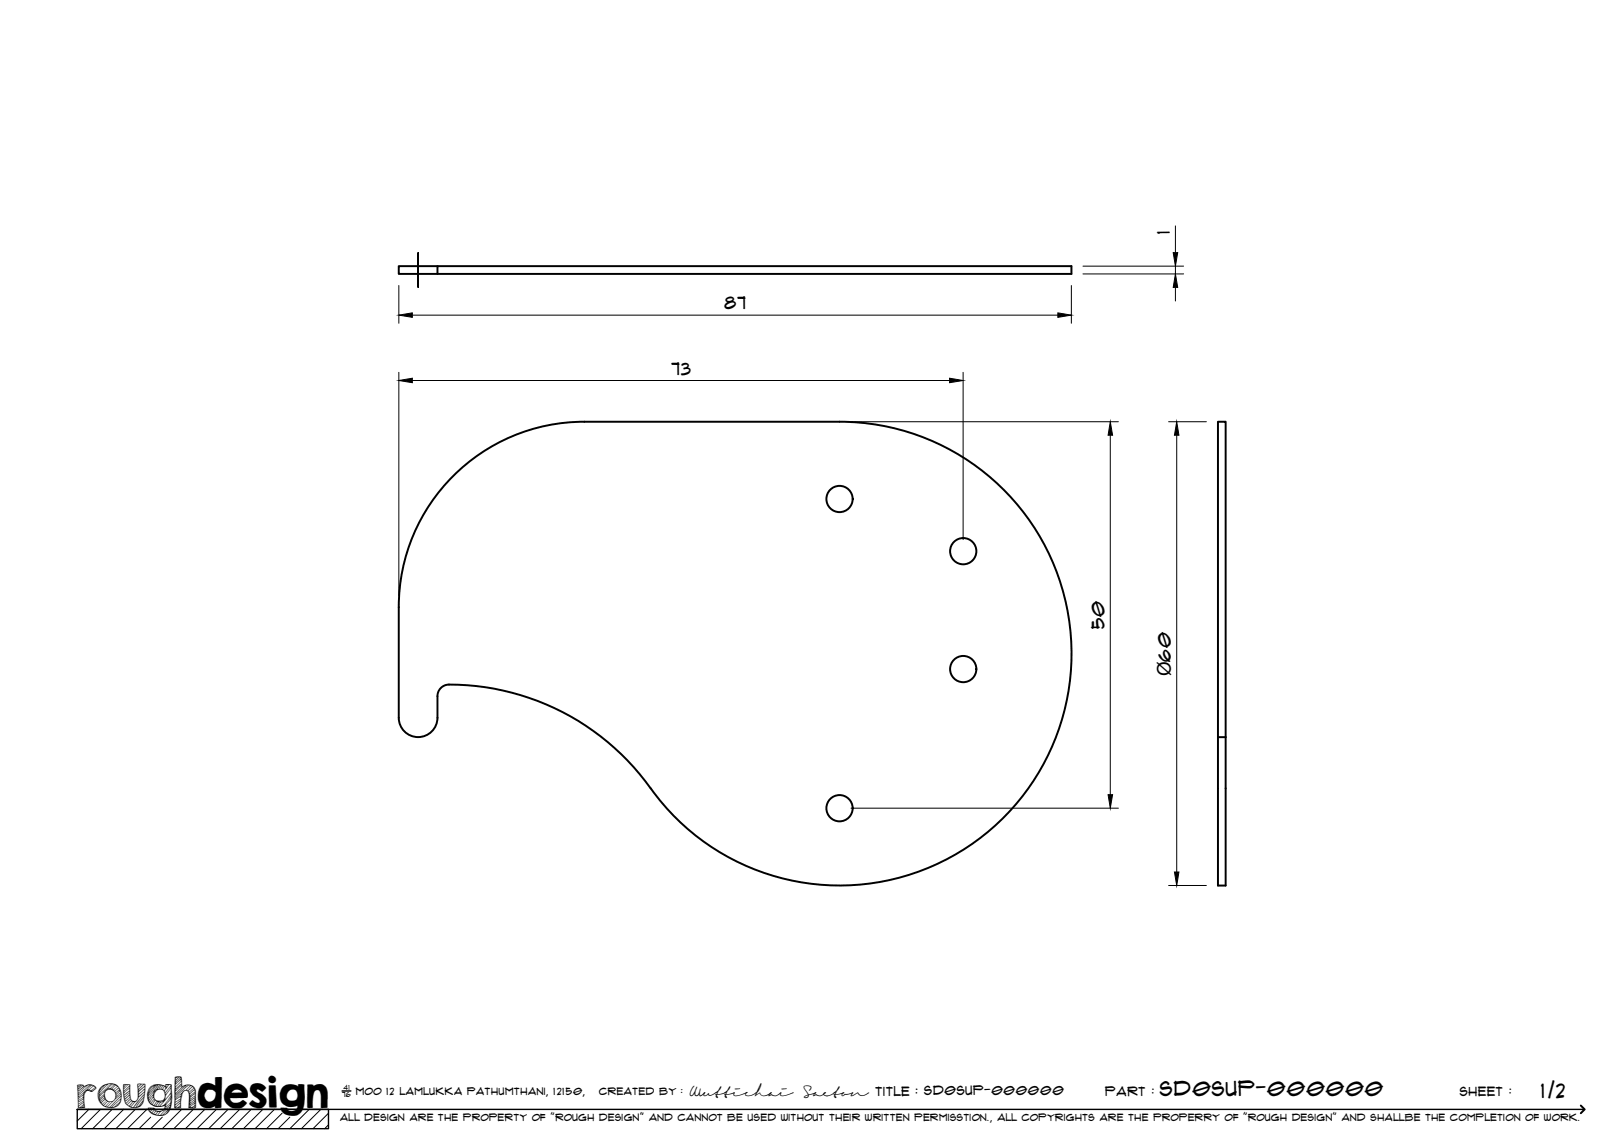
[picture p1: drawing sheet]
<svg xmlns="http://www.w3.org/2000/svg" width="420mm" height="297mm" viewBox="0 0 420 297" stroke-linecap="round" stroke-linejoin="round" font-family="sans-serif">
<!-- layer: Visible -->
<g fill="none" stroke="#000" stroke-width=".51">
<path d="M113.2 68.9h164v2h-164zM113.2 68.9h-10v2h10M117.2 123.2a47.9 47.9 0 0 1 34-14.1h66a60 60 0 0 1 52.8 88.6 60 60 0 0 1-103.1 4.4 63.7 63.7 0 0 0-51.4-24.9 3 3 0 0 0-2.3 2.9v5.6a5 5 0 0 1-5 5 5 5 0 0 1-5-5v-28.6a47.8 47.8 0 0 1 14-33.9zM315.1 190.7v38.4h2v-38.4M315.1 190.7v-81.6h2v81.6M315.1 190.7h2"/>
<circle cx="217.2" cy="129.1" r="3.4"/>
<circle cx="249.2" cy="142.6" r="3.4"/>
<circle cx="249.2" cy="173.1" r="3.4"/>
<circle cx="217.2" cy="209.1" r="3.4"/>
</g>
<!-- layer: TitleBlock -->
<path d="M20 287h65v5h-65zM20 287h390M88.5 282.3h2.3" fill="none" stroke="#000" stroke-width=".36"/>
<path d="M409 286.1l1 .9-1 1" fill="none" stroke="#000" stroke-width=".51"/>
<g fill="none" stroke="#000" stroke-width=".26">
<path d="M23 287l-3 3.1M26 287l-5 5M29 287l-5 5M32 287l-5 5M35 287l-5 5M38 287l-5 5M39 289.1l-3 2.9M42 289.1l-3 2.9M47 287l-5 5M50 287l-5 5M53 287l-5 5M56 287l-5 5"/>
<path d="M59 287l-5 5M62 287l-5 5M65 287l-5 5M68 287l-5 5M71 287l-5 5M73 288l-4 4M75 289.1l-3 2.9M80 287l-5 5M83 287l-5 5M85 288l-4 4M85 291l-1 1"/>
</g>
<!-- layer: Smart Centers -->
<path d="M108.2 65.4v9" fill="none" stroke="#000" stroke-width=".26"/>
<!-- layer: FD_Dimensions -->
<g fill="none" stroke="#000" stroke-width=".26">
<path d="M304.1 58.4v7M103.2 73.9v9.7M277.2 73.9v9.7M280.2 70.9h26M280.2 68.9h26M304.1 68.9v2M304.1 74.4v3.5M103.2 96.3v57.8M106.7 98.5h139M106.7 81.5h167M249.2 96.3v43.3M220.2 109.1h69.1"/>
<path d="M287.3 112.6v93M302.3 109.1h9.8M304.4 112.6v113M220.2 209.1h69.1M302.3 229.1h9.8"/>
</g>
<path d="M304.1 70.9l.6 3.5h-1.2zM303.5 65.4h1.2l-.6 3.5zM103.2 98.5l3.5-.6v1.1zM103.2 81.5l3.5-.6v1.2zM245.7 97.9l3.5 .6-3.5 .5zM273.7 80.9l3.5 .6-3.5 .6zM287.3 109.1l.5 3.5h-1.1zM304.4 109.1l.6 3.5h-1.2zM286.7 205.6h1.1l-.5 3.5zM303.8 225.6h1.2l-.6 3.5z" fill="#000" stroke="#000" stroke-width=".26"/>
<text font-size="9.7" x="19.9" y="286.8">roughdesign</text>
<g font-size="5.3">
<text x="300.1" y="283.6">SD0SUP-000000</text>
<text x="398.7" y="284">1/2</text>
</g>
<text font-size="4.9" x="302.9" y="174.9" transform="rotate(-90 302.9 174.9)">Ø60</text>
<g font-size="4.6">
<text x="302.7" y="60.5" transform="rotate(-90 302.7 60.5)">1</text>
<text x="187.4" y="80.1">87</text>
<text x="173.7" y="97">73</text>
<text x="285.8" y="162.8" transform="rotate(-90 285.8 162.8)">50</text>
</g>
<g font-size="3.4">
<text x="178.3" y="283.5">Wuttichai</text>
<text x="208.1" y="283.5">Saeton title : SD0SUP-000000</text>
</g>
<g font-size="3.3">
<text x="286" y="283.5">Part :</text>
<text x="377.7" y="283.5">sheet :</text>
</g>
<g font-size="2.7">
<text x="92.1" y="283.3">moo 12 Lamlukka pathumthani, 12150,</text>
<text x="155" y="283.3">created by :</text>
</g>
<text font-size="2.6" x="88" y="290.1">all design are the property of &quot;rough design&quot; and cannot be used without their written permisstion., all copyrights are the properry of &quot;rough design&quot; and shallbe the completion of work.</text>
<g font-size="1.9">
<text x="88.5" y="283.9">76</text>
<text x="88.9" y="282.1">41</text>
</g>
</svg>
